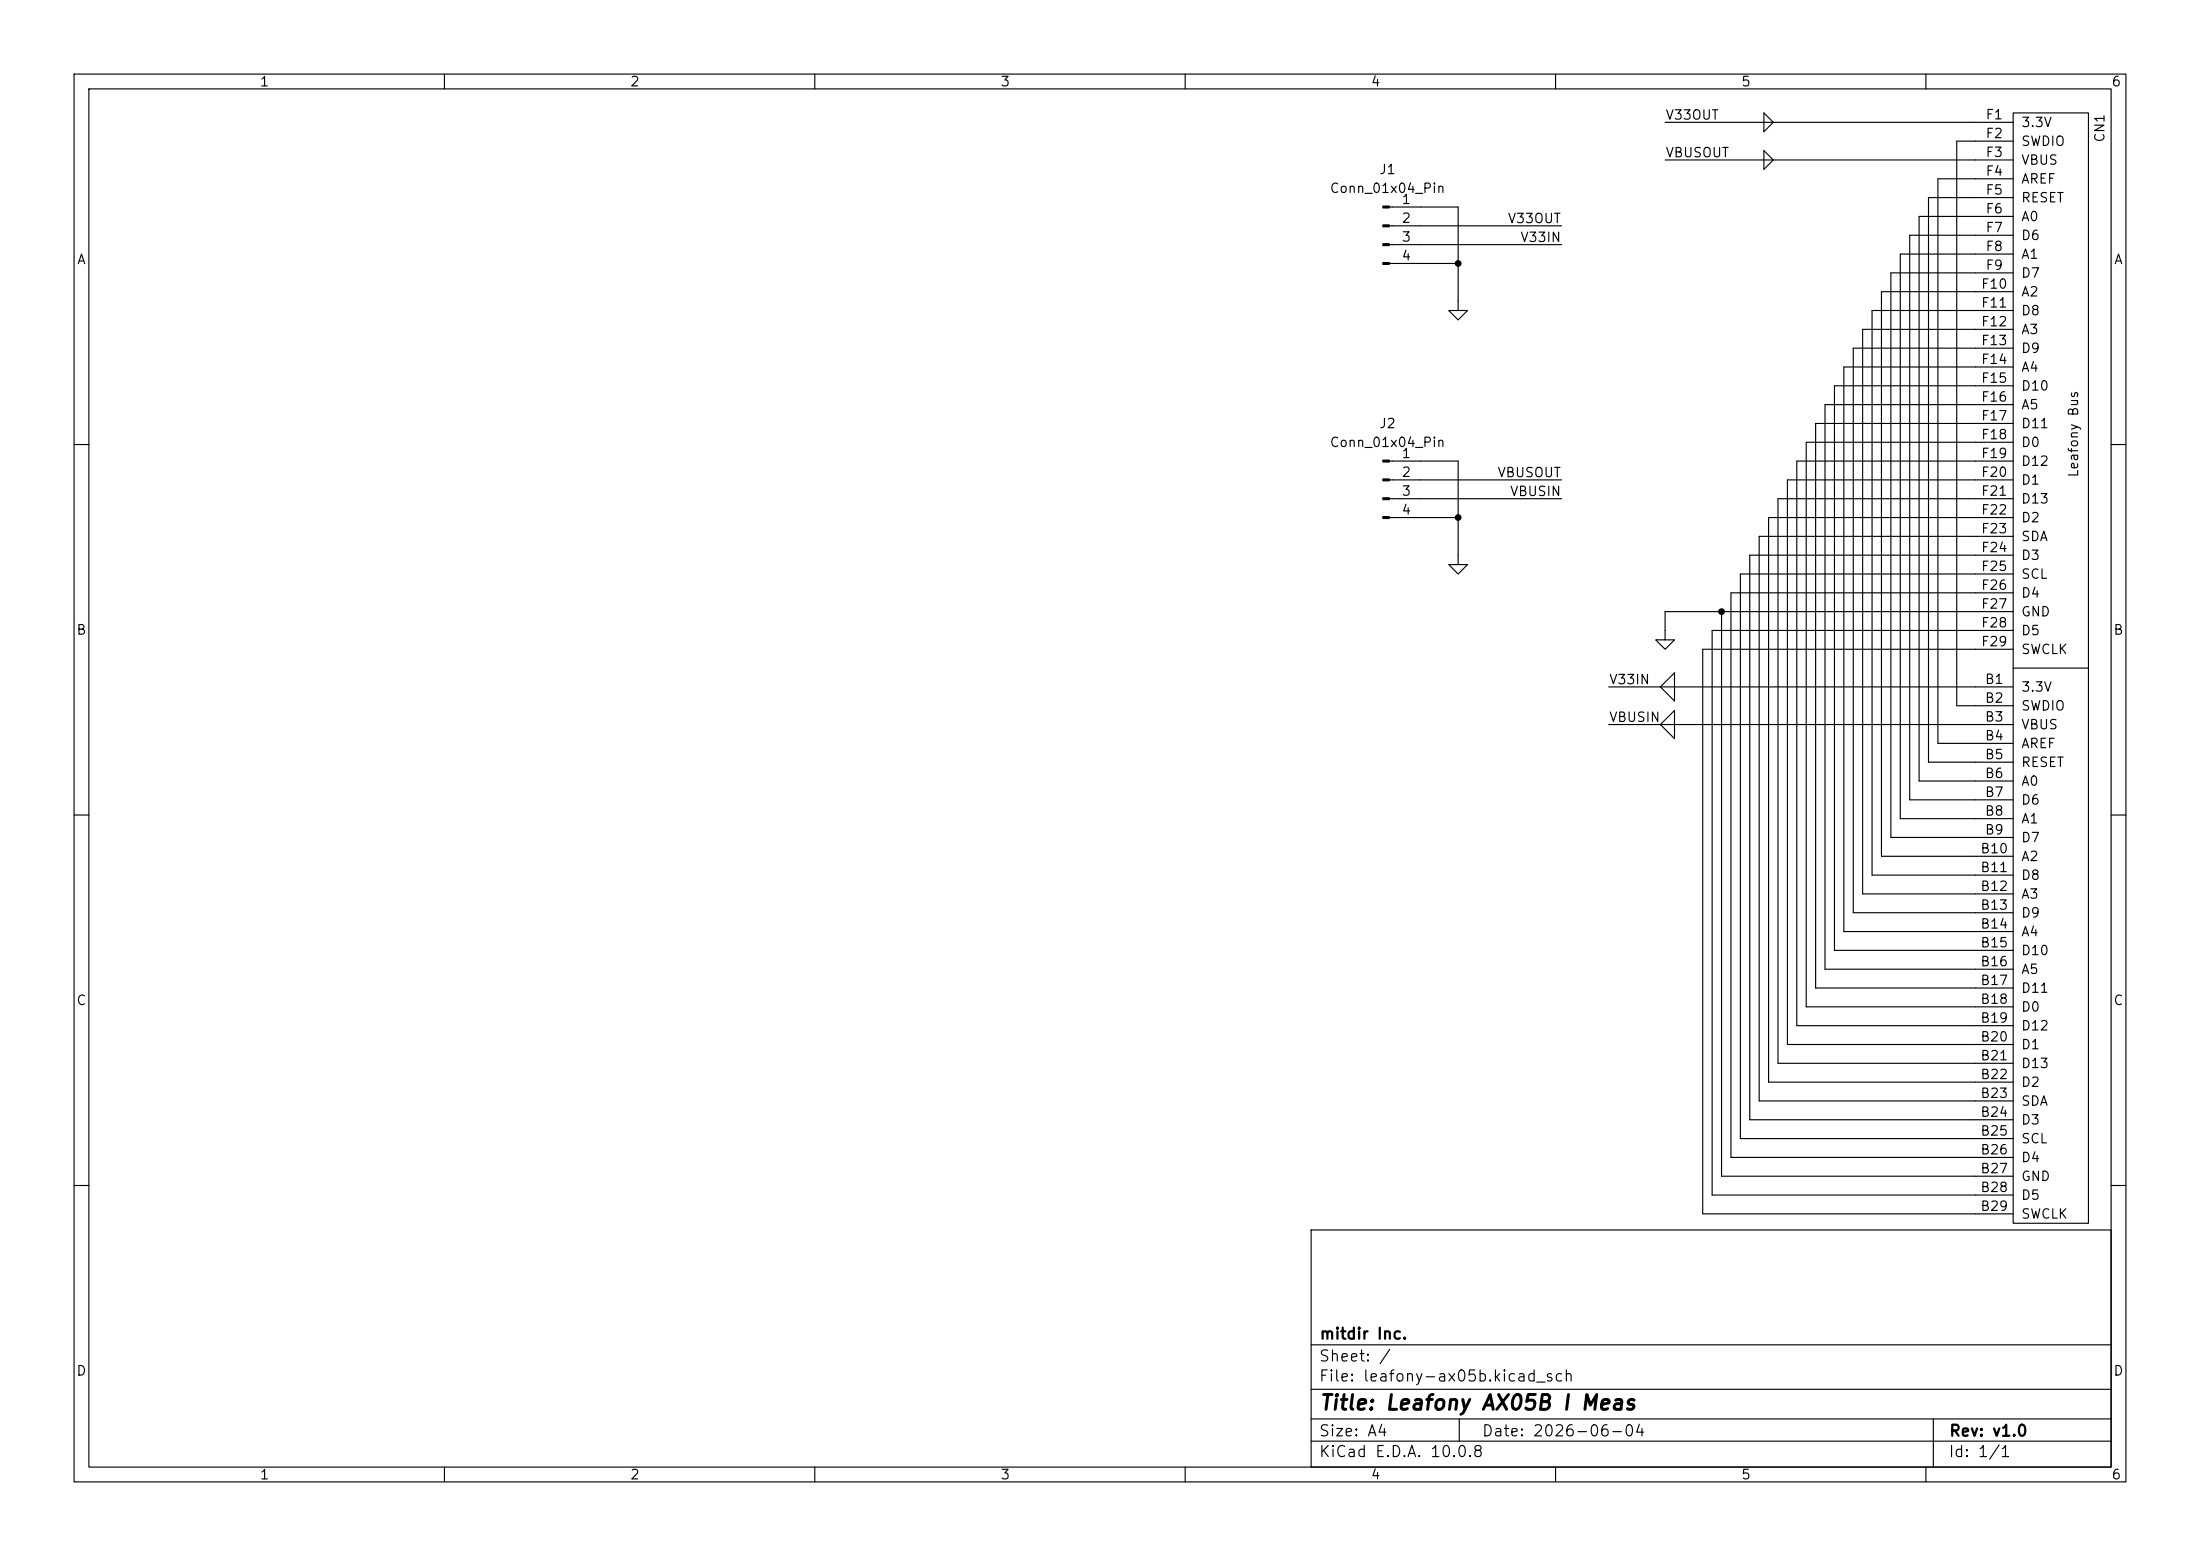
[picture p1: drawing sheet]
(kicad_sch
 (version 20260306)
 (generator "eeschema")
 (generator_version "10.0")
 (paper "A4")
 (title_block
  (title "Leafony AX05B I Meas")
  (date "2026-06-04")
  (rev "v1.0")
  (company "mitdir Inc."))
 (lib_symbols
  (symbol "Connector:Conn_01x04_Pin"
   (pin_names
    (offset 1.016) (hide yes)) (exclude_from_sim no) (in_bom yes) (on_board yes)
   (in_pos_files yes)
   (duplicate_pin_numbers_are_jumpers no)
   (property "Reference" "J" (at 0 5.08 0) (show_name no) (do_not_autoplace no) (effects (font (size 1.27 1.27))))
   (property "Value" "Conn_01x04_Pin" (at 0 -7.62 0) (show_name no) (do_not_autoplace no) (effects (font (size 1.27 1.27))))
   (property "Footprint" "" (at 0 0 0) (show_name no) (do_not_autoplace no) (hide yes) (effects (font (size 1.27 1.27))))
   (property "Datasheet" "" (at 0 0 0) (show_name no) (do_not_autoplace no) (hide yes) (effects (font (size 1.27 1.27))))
   (property "Description" "Generic connector, single row, 01x04, script generated" (at 0 0 0) (show_name no) (do_not_autoplace no) (hide yes) (effects (font (size 1.27 1.27))))
   (property "ki_locked" "" (at 0 0 0) (show_name no) (do_not_autoplace no) (effects (font (size 1.27 1.27))))
   (symbol "Conn_01x04_Pin_1_1"
    (rectangle (start 0.8636 2.667) (end 0 2.413) (stroke (width 0.1524) (type default)) (fill (type outline)))
    (rectangle (start 0.8636 0.127) (end 0 -0.127) (stroke (width 0.1524) (type default)) (fill (type outline)))
    (rectangle (start 0.8636 -2.413) (end 0 -2.667) (stroke (width 0.1524) (type default)) (fill (type outline)))
    (rectangle (start 0.8636 -4.953) (end 0 -5.207) (stroke (width 0.1524) (type default)) (fill (type outline)))
    (polyline (pts (xy 1.27 2.54) (xy 0.8636 2.54)) (stroke (width 0.1524) (type default)) (fill (type none)))
    (polyline (pts (xy 1.27 0) (xy 0.8636 0)) (stroke (width 0.1524) (type default)) (fill (type none)))
    (polyline (pts (xy 1.27 -2.54) (xy 0.8636 -2.54)) (stroke (width 0.1524) (type default)) (fill (type none)))
    (polyline (pts (xy 1.27 -5.08) (xy 0.8636 -5.08)) (stroke (width 0.1524) (type default)) (fill (type none)))
    (pin passive line (at 5.08 2.54 180) (length 3.81) (name "Pin_1" (effects (font (size 1.27 1.27)))) (number "1" (effects (font (size 1.27 1.27)))))
    (pin passive line (at 5.08 0 180) (length 3.81) (name "Pin_2" (effects (font (size 1.27 1.27)))) (number "2" (effects (font (size 1.27 1.27)))))
    (pin passive line (at 5.08 -2.54 180) (length 3.81) (name "Pin_3" (effects (font (size 1.27 1.27)))) (number "3" (effects (font (size 1.27 1.27)))))
    (pin passive line (at 5.08 -5.08 180) (length 3.81) (name "Pin_4" (effects (font (size 1.27 1.27)))) (number "4" (effects (font (size 1.27 1.27))))))
   (embedded_fonts no))
  (symbol "Leafony:Leafony Bus"
   (pin_names
    (offset 1.016)) (exclude_from_sim no) (in_bom yes) (on_board yes)
   (in_pos_files yes)
   (duplicate_pin_numbers_are_jumpers no)
   (property "Reference" "CN" (at 10.16 5.08 0) (show_name no) (do_not_autoplace no) (effects (font (size 1.27 1.27))))
   (property "Value" "Leafony Bus" (at 10.16 2.54 0) (show_name no) (do_not_autoplace no) (effects (font (size 1.27 1.27))))
   (property "Footprint" "Leafony:CN_F29_B29" (at 10.16 7.62 0) (show_name no) (do_not_autoplace no) (hide yes) (effects (font (size 1.27 1.27))))
   (property "Datasheet" "" (at 0 0 0) (show_name no) (do_not_autoplace no) (hide yes) (effects (font (size 1.27 1.27))))
   (property "Description" "Leafony Interface" (at 0 0 0) (show_name no) (do_not_autoplace no) (hide yes) (effects (font (size 1.27 1.27))))
   (symbol "Leafony Bus_0_1"
    (rectangle (start 5.08 1.27) (end 15.24 -148.59) (stroke (width 0) (type default)) (fill (type background)))
    (polyline (pts (xy 5.08 -73.66) (xy 15.24 -73.66)) (stroke (width 0) (type default)) (fill (type none))))
   (symbol "Leafony Bus_1_1"
    (pin passive line (at 0 -76.2 0) (length 5.08) (name "3.3V" (effects (font (size 1.27 1.27)))) (number "B1" (effects (font (size 1.27 1.27)))))
    (pin passive line (at 0 -78.74 0) (length 5.08) (name "SWDIO" (effects (font (size 1.27 1.27)))) (number "B2" (effects (font (size 1.27 1.27)))))
    (pin passive line (at 0 -81.28 0) (length 5.08) (name "VBUS" (effects (font (size 1.27 1.27)))) (number "B3" (effects (font (size 1.27 1.27)))))
    (pin passive line (at 0 -83.82 0) (length 5.08) (name "AREF" (effects (font (size 1.27 1.27)))) (number "B4" (effects (font (size 1.27 1.27)))))
    (pin passive line (at 0 -86.36 0) (length 5.08) (name "RESET" (effects (font (size 1.27 1.27)))) (number "B5" (effects (font (size 1.27 1.27)))))
    (pin passive line (at 0 -88.9 0) (length 5.08) (name "A0" (effects (font (size 1.27 1.27)))) (number "B6" (effects (font (size 1.27 1.27)))))
    (pin passive line (at 0 -91.44 0) (length 5.08) (name "D6" (effects (font (size 1.27 1.27)))) (number "B7" (effects (font (size 1.27 1.27)))))
    (pin passive line (at 0 -93.98 0) (length 5.08) (name "A1" (effects (font (size 1.27 1.27)))) (number "B8" (effects (font (size 1.27 1.27)))))
    (pin passive line (at 0 -96.52 0) (length 5.08) (name "D7" (effects (font (size 1.27 1.27)))) (number "B9" (effects (font (size 1.27 1.27)))))
    (pin passive line (at 0 -99.06 0) (length 5.08) (name "A2" (effects (font (size 1.27 1.27)))) (number "B10" (effects (font (size 1.27 1.27)))))
    (pin passive line (at 0 -101.6 0) (length 5.08) (name "D8" (effects (font (size 1.27 1.27)))) (number "B11" (effects (font (size 1.27 1.27)))))
    (pin passive line (at 0 -104.14 0) (length 5.08) (name "A3" (effects (font (size 1.27 1.27)))) (number "B12" (effects (font (size 1.27 1.27)))))
    (pin passive line (at 0 -106.68 0) (length 5.08) (name "D9" (effects (font (size 1.27 1.27)))) (number "B13" (effects (font (size 1.27 1.27)))))
    (pin passive line (at 0 -109.22 0) (length 5.08) (name "A4" (effects (font (size 1.27 1.27)))) (number "B14" (effects (font (size 1.27 1.27)))))
    (pin passive line (at 0 -111.76 0) (length 5.08) (name "D10" (effects (font (size 1.27 1.27)))) (number "B15" (effects (font (size 1.27 1.27)))))
    (pin passive line (at 0 -114.3 0) (length 5.08) (name "A5" (effects (font (size 1.27 1.27)))) (number "B16" (effects (font (size 1.27 1.27)))))
    (pin passive line (at 0 -116.84 0) (length 5.08) (name "D11" (effects (font (size 1.27 1.27)))) (number "B17" (effects (font (size 1.27 1.27)))))
    (pin passive line (at 0 -119.38 0) (length 5.08) (name "D0" (effects (font (size 1.27 1.27)))) (number "B18" (effects (font (size 1.27 1.27)))))
    (pin passive line (at 0 -121.92 0) (length 5.08) (name "D12" (effects (font (size 1.27 1.27)))) (number "B19" (effects (font (size 1.27 1.27)))))
    (pin passive line (at 0 -124.46 0) (length 5.08) (name "D1" (effects (font (size 1.27 1.27)))) (number "B20" (effects (font (size 1.27 1.27)))))
    (pin passive line (at 0 -127 0) (length 5.08) (name "D13" (effects (font (size 1.27 1.27)))) (number "B21" (effects (font (size 1.27 1.27)))))
    (pin passive line (at 0 -129.54 0) (length 5.08) (name "D2" (effects (font (size 1.27 1.27)))) (number "B22" (effects (font (size 1.27 1.27)))))
    (pin passive line (at 0 -132.08 0) (length 5.08) (name "SDA" (effects (font (size 1.27 1.27)))) (number "B23" (effects (font (size 1.27 1.27)))))
    (pin passive line (at 0 -134.62 0) (length 5.08) (name "D3" (effects (font (size 1.27 1.27)))) (number "B24" (effects (font (size 1.27 1.27)))))
    (pin passive line (at 0 -137.16 0) (length 5.08) (name "SCL" (effects (font (size 1.27 1.27)))) (number "B25" (effects (font (size 1.27 1.27)))))
    (pin passive line (at 0 -139.7 0) (length 5.08) (name "D4" (effects (font (size 1.27 1.27)))) (number "B26" (effects (font (size 1.27 1.27)))))
    (pin passive line (at 0 -142.24 0) (length 5.08) (name "GND" (effects (font (size 1.27 1.27)))) (number "B27" (effects (font (size 1.27 1.27)))))
    (pin passive line (at 0 -144.78 0) (length 5.08) (name "D5" (effects (font (size 1.27 1.27)))) (number "B28" (effects (font (size 1.27 1.27)))))
    (pin passive line (at 0 -147.32 0) (length 5.08) (name "SWCLK" (effects (font (size 1.27 1.27)))) (number "B29" (effects (font (size 1.27 1.27)))))
    (pin passive line (at 0 0 0) (length 5.08) (name "3.3V" (effects (font (size 1.27 1.27)))) (number "F1" (effects (font (size 1.27 1.27)))))
    (pin passive line (at 0 -2.54 0) (length 5.08) (name "SWDIO" (effects (font (size 1.27 1.27)))) (number "F2" (effects (font (size 1.27 1.27)))))
    (pin passive line (at 0 -5.08 0) (length 5.08) (name "VBUS" (effects (font (size 1.27 1.27)))) (number "F3" (effects (font (size 1.27 1.27)))))
    (pin passive line (at 0 -7.62 0) (length 5.08) (name "AREF" (effects (font (size 1.27 1.27)))) (number "F4" (effects (font (size 1.27 1.27)))))
    (pin passive line (at 0 -10.16 0) (length 5.08) (name "RESET" (effects (font (size 1.27 1.27)))) (number "F5" (effects (font (size 1.27 1.27)))))
    (pin passive line (at 0 -12.7 0) (length 5.08) (name "A0" (effects (font (size 1.27 1.27)))) (number "F6" (effects (font (size 1.27 1.27)))))
    (pin passive line (at 0 -15.24 0) (length 5.08) (name "D6" (effects (font (size 1.27 1.27)))) (number "F7" (effects (font (size 1.27 1.27)))))
    (pin passive line (at 0 -17.78 0) (length 5.08) (name "A1" (effects (font (size 1.27 1.27)))) (number "F8" (effects (font (size 1.27 1.27)))))
    (pin passive line (at 0 -20.32 0) (length 5.08) (name "D7" (effects (font (size 1.27 1.27)))) (number "F9" (effects (font (size 1.27 1.27)))))
    (pin passive line (at 0 -22.86 0) (length 5.08) (name "A2" (effects (font (size 1.27 1.27)))) (number "F10" (effects (font (size 1.27 1.27)))))
    (pin passive line (at 0 -25.4 0) (length 5.08) (name "D8" (effects (font (size 1.27 1.27)))) (number "F11" (effects (font (size 1.27 1.27)))))
    (pin passive line (at 0 -27.94 0) (length 5.08) (name "A3" (effects (font (size 1.27 1.27)))) (number "F12" (effects (font (size 1.27 1.27)))))
    (pin passive line (at 0 -30.48 0) (length 5.08) (name "D9" (effects (font (size 1.27 1.27)))) (number "F13" (effects (font (size 1.27 1.27)))))
    (pin passive line (at 0 -33.02 0) (length 5.08) (name "A4" (effects (font (size 1.27 1.27)))) (number "F14" (effects (font (size 1.27 1.27)))))
    (pin passive line (at 0 -35.56 0) (length 5.08) (name "D10" (effects (font (size 1.27 1.27)))) (number "F15" (effects (font (size 1.27 1.27)))))
    (pin passive line (at 0 -38.1 0) (length 5.08) (name "A5" (effects (font (size 1.27 1.27)))) (number "F16" (effects (font (size 1.27 1.27)))))
    (pin passive line (at 0 -40.64 0) (length 5.08) (name "D11" (effects (font (size 1.27 1.27)))) (number "F17" (effects (font (size 1.27 1.27)))))
    (pin passive line (at 0 -43.18 0) (length 5.08) (name "D0" (effects (font (size 1.27 1.27)))) (number "F18" (effects (font (size 1.27 1.27)))))
    (pin passive line (at 0 -45.72 0) (length 5.08) (name "D12" (effects (font (size 1.27 1.27)))) (number "F19" (effects (font (size 1.27 1.27)))))
    (pin passive line (at 0 -48.26 0) (length 5.08) (name "D1" (effects (font (size 1.27 1.27)))) (number "F20" (effects (font (size 1.27 1.27)))))
    (pin passive line (at 0 -50.8 0) (length 5.08) (name "D13" (effects (font (size 1.27 1.27)))) (number "F21" (effects (font (size 1.27 1.27)))))
    (pin passive line (at 0 -53.34 0) (length 5.08) (name "D2" (effects (font (size 1.27 1.27)))) (number "F22" (effects (font (size 1.27 1.27)))))
    (pin passive line (at 0 -55.88 0) (length 5.08) (name "SDA" (effects (font (size 1.27 1.27)))) (number "F23" (effects (font (size 1.27 1.27)))))
    (pin passive line (at 0 -58.42 0) (length 5.08) (name "D3" (effects (font (size 1.27 1.27)))) (number "F24" (effects (font (size 1.27 1.27)))))
    (pin passive line (at 0 -60.96 0) (length 5.08) (name "SCL" (effects (font (size 1.27 1.27)))) (number "F25" (effects (font (size 1.27 1.27)))))
    (pin passive line (at 0 -63.5 0) (length 5.08) (name "D4" (effects (font (size 1.27 1.27)))) (number "F26" (effects (font (size 1.27 1.27)))))
    (pin passive line (at 0 -66.04 0) (length 5.08) (name "GND" (effects (font (size 1.27 1.27)))) (number "F27" (effects (font (size 1.27 1.27)))))
    (pin passive line (at 0 -68.58 0) (length 5.08) (name "D5" (effects (font (size 1.27 1.27)))) (number "F28" (effects (font (size 1.27 1.27)))))
    (pin passive line (at 0 -71.12 0) (length 5.08) (name "SWCLK" (effects (font (size 1.27 1.27)))) (number "F29" (effects (font (size 1.27 1.27))))))
   (embedded_fonts no))
  (symbol "power:GND"
   (power global)
   (pin_names
    (offset 0)) (exclude_from_sim no) (in_bom yes) (on_board yes)
   (in_pos_files yes)
   (duplicate_pin_numbers_are_jumpers no)
   (property "Reference" "#PWR" (at 0 -6.35 0) (show_name no) (do_not_autoplace no) (hide yes) (effects (font (size 1.27 1.27))))
   (property "Value" "GND" (at 0 -3.81 0) (show_name no) (do_not_autoplace no) (effects (font (size 1.27 1.27))))
   (property "Footprint" "" (at 0 0 0) (show_name no) (do_not_autoplace no) (hide yes) (effects (font (size 1.27 1.27))))
   (property "Datasheet" "" (at 0 0 0) (show_name no) (do_not_autoplace no) (hide yes) (effects (font (size 1.27 1.27))))
   (property "Description" "Power symbol creates a global label with name \"GND\" , ground" (at 0 0 0) (show_name no) (do_not_autoplace no) (hide yes) (effects (font (size 1.27 1.27))))
   (symbol "GND_0_1"
    (polyline (pts (xy 0 0) (xy 0 -1.27) (xy 1.27 -1.27) (xy 0 -2.54) (xy -1.27 -1.27) (xy 0 -1.27)) (stroke (width 0) (type default)) (fill (type none))))
   (symbol "GND_1_1"
    (pin power_in line (at 0 0 270) (length 0) (hide yes) (name "GND" (effects (font (size 1.27 1.27)))) (number "1" (effects (font (size 1.27 1.27))))))
   (embedded_fonts no)))
 (junction
  (at 232.41 82.55)
  (diameter 0)
  (color 0 0 0 0))
 (junction
  (at 196.85 35.56)
  (diameter 0)
  (color 0 0 0 0))
 (junction
  (at 196.85 69.85)
  (diameter 0)
  (color 0 0 0 0))
 (wire
  (pts (xy 264.16 95.25) (xy 264.16 19.05))
  (stroke (width 0) (type default)))
 (wire
  (pts (xy 191.77 35.56) (xy 196.85 35.56))
  (stroke (width 0) (type default)))
 (polyline
  (pts (xy 224.155 92.71) (xy 226.06 94.615))
  (stroke (width 0) (type default)))
 (wire
  (pts (xy 266.7 31.75) (xy 257.81 31.75))
  (stroke (width 0) (type default)))
 (wire
  (pts (xy 254 39.37) (xy 254 115.57))
  (stroke (width 0) (type default)))
 (wire
  (pts (xy 266.7 158.75) (xy 232.41 158.75))
  (stroke (width 0) (type default)))
 (wire
  (pts (xy 264.16 95.25) (xy 266.7 95.25))
  (stroke (width 0) (type default)))
 (wire
  (pts (xy 266.7 138.43) (xy 242.57 138.43))
  (stroke (width 0) (type default)))
 (wire
  (pts (xy 266.7 24.13) (xy 261.62 24.13))
  (stroke (width 0) (type default)))
 (wire
  (pts (xy 191.77 33.02) (xy 210.82 33.02))
  (stroke (width 0) (type default)))
 (wire
  (pts (xy 266.7 107.95) (xy 257.81 107.95))
  (stroke (width 0) (type default)))
 (wire
  (pts (xy 217.17 97.79) (xy 266.7 97.79))
  (stroke (width 0) (type default)))
 (polyline
  (pts (xy 226.06 90.805) (xy 226.06 94.615))
  (stroke (width 0) (type default)))
 (wire
  (pts (xy 266.7 80.01) (xy 233.68 80.01))
  (stroke (width 0) (type default)))
 (wire
  (pts (xy 266.7 118.11) (xy 252.73 118.11))
  (stroke (width 0) (type default)))
 (wire
  (pts (xy 224.79 16.51) (xy 266.7 16.51))
  (stroke (width 0) (type default)))
 (polyline
  (pts (xy 238.125 17.78) (xy 239.395 16.51))
  (stroke (width 0) (type default)))
 (wire
  (pts (xy 247.65 128.27) (xy 247.65 52.07))
  (stroke (width 0) (type default)))
 (wire
  (pts (xy 266.7 128.27) (xy 247.65 128.27))
  (stroke (width 0) (type default)))
 (wire
  (pts (xy 260.35 102.87) (xy 260.35 26.67))
  (stroke (width 0) (type default)))
 (wire
  (pts (xy 191.77 62.23) (xy 196.85 62.23))
  (stroke (width 0) (type default)))
 (wire
  (pts (xy 266.7 19.05) (xy 264.16 19.05))
  (stroke (width 0) (type default)))
 (wire
  (pts (xy 240.03 143.51) (xy 240.03 67.31))
  (stroke (width 0) (type default)))
 (wire
  (pts (xy 266.7 153.67) (xy 234.95 153.67))
  (stroke (width 0) (type default)))
 (wire
  (pts (xy 224.79 82.55) (xy 232.41 82.55))
  (stroke (width 0) (type default)))
 (wire
  (pts (xy 266.7 57.15) (xy 245.11 57.15))
  (stroke (width 0) (type default)))
 (wire
  (pts (xy 266.7 105.41) (xy 259.08 105.41))
  (stroke (width 0) (type default)))
 (wire
  (pts (xy 266.7 52.07) (xy 247.65 52.07))
  (stroke (width 0) (type default)))
 (wire
  (pts (xy 251.46 120.65) (xy 251.46 44.45))
  (stroke (width 0) (type default)))
 (wire
  (pts (xy 266.7 146.05) (xy 238.76 146.05))
  (stroke (width 0) (type default)))
 (polyline
  (pts (xy 238.125 15.24) (xy 238.125 17.78))
  (stroke (width 0) (type default)))
 (wire
  (pts (xy 266.7 44.45) (xy 251.46 44.45))
  (stroke (width 0) (type default)))
 (wire
  (pts (xy 266.7 69.85) (xy 238.76 69.85))
  (stroke (width 0) (type default)))
 (wire
  (pts (xy 266.7 161.29) (xy 231.14 161.29))
  (stroke (width 0) (type default)))
 (polyline
  (pts (xy 226.06 95.885) (xy 226.06 99.695))
  (stroke (width 0) (type default)))
 (wire
  (pts (xy 266.7 49.53) (xy 248.92 49.53))
  (stroke (width 0) (type default)))
 (wire
  (pts (xy 266.7 46.99) (xy 250.19 46.99))
  (stroke (width 0) (type default)))
 (wire
  (pts (xy 266.7 36.83) (xy 255.27 36.83))
  (stroke (width 0) (type default)))
 (polyline
  (pts (xy 239.395 16.51) (xy 238.125 15.24))
  (stroke (width 0) (type default)))
 (wire
  (pts (xy 266.7 113.03) (xy 255.27 113.03))
  (stroke (width 0) (type default)))
 (wire
  (pts (xy 266.7 110.49) (xy 256.54 110.49))
  (stroke (width 0) (type default)))
 (wire
  (pts (xy 229.87 87.63) (xy 229.87 163.83))
  (stroke (width 0) (type default)))
 (wire
  (pts (xy 266.7 74.93) (xy 236.22 74.93))
  (stroke (width 0) (type default)))
 (wire
  (pts (xy 266.7 67.31) (xy 240.03 67.31))
  (stroke (width 0) (type default)))
 (wire
  (pts (xy 266.7 135.89) (xy 243.84 135.89))
  (stroke (width 0) (type default)))
 (polyline
  (pts (xy 224.155 92.71) (xy 226.06 90.805))
  (stroke (width 0) (type default)))
 (wire
  (pts (xy 261.62 100.33) (xy 261.62 24.13))
  (stroke (width 0) (type default)))
 (wire
  (pts (xy 254 39.37) (xy 266.7 39.37))
  (stroke (width 0) (type default)))
 (wire
  (pts (xy 217.17 92.71) (xy 266.7 92.71))
  (stroke (width 0) (type default)))
 (wire
  (pts (xy 191.77 27.94) (xy 196.85 27.94))
  (stroke (width 0) (type default)))
 (wire
  (pts (xy 238.76 146.05) (xy 238.76 69.85))
  (stroke (width 0) (type default)))
 (wire
  (pts (xy 191.77 69.85) (xy 196.85 69.85))
  (stroke (width 0) (type default)))
 (wire
  (pts (xy 266.7 34.29) (xy 256.54 34.29))
  (stroke (width 0) (type default)))
 (wire
  (pts (xy 224.79 82.55) (xy 224.79 85.09))
  (stroke (width 0) (type default)))
 (wire
  (pts (xy 266.7 77.47) (xy 234.95 77.47))
  (stroke (width 0) (type default)))
 (wire
  (pts (xy 233.68 156.21) (xy 233.68 80.01))
  (stroke (width 0) (type default)))
 (wire
  (pts (xy 248.92 125.73) (xy 248.92 49.53))
  (stroke (width 0) (type default)))
 (wire
  (pts (xy 254 115.57) (xy 266.7 115.57))
  (stroke (width 0) (type default)))
 (wire
  (pts (xy 266.7 120.65) (xy 251.46 120.65))
  (stroke (width 0) (type default)))
 (wire
  (pts (xy 266.7 29.21) (xy 259.08 29.21))
  (stroke (width 0) (type default)))
 (wire
  (pts (xy 191.77 30.48) (xy 210.82 30.48))
  (stroke (width 0) (type default)))
 (wire
  (pts (xy 266.7 156.21) (xy 233.68 156.21))
  (stroke (width 0) (type default)))
 (wire
  (pts (xy 266.7 148.59) (xy 237.49 148.59))
  (stroke (width 0) (type default)))
 (wire
  (pts (xy 232.41 158.75) (xy 232.41 82.55))
  (stroke (width 0) (type default)))
 (wire
  (pts (xy 266.7 123.19) (xy 250.19 123.19))
  (stroke (width 0) (type default)))
 (wire
  (pts (xy 196.85 62.23) (xy 196.85 69.85))
  (stroke (width 0) (type default)))
 (wire
  (pts (xy 266.7 130.81) (xy 246.38 130.81))
  (stroke (width 0) (type default)))
 (polyline
  (pts (xy 238.125 20.32) (xy 238.125 22.86))
  (stroke (width 0) (type default)))
 (wire
  (pts (xy 224.79 21.59) (xy 266.7 21.59))
  (stroke (width 0) (type default)))
 (polyline
  (pts (xy 238.125 20.32) (xy 239.395 21.59))
  (stroke (width 0) (type default)))
 (wire
  (pts (xy 266.7 102.87) (xy 260.35 102.87))
  (stroke (width 0) (type default)))
 (wire
  (pts (xy 266.7 62.23) (xy 242.57 62.23))
  (stroke (width 0) (type default)))
 (wire
  (pts (xy 266.7 72.39) (xy 237.49 72.39))
  (stroke (width 0) (type default)))
 (wire
  (pts (xy 259.08 105.41) (xy 259.08 29.21))
  (stroke (width 0) (type default)))
 (wire
  (pts (xy 231.14 85.09) (xy 266.7 85.09))
  (stroke (width 0) (type default)))
 (wire
  (pts (xy 255.27 113.03) (xy 255.27 36.83))
  (stroke (width 0) (type default)))
 (wire
  (pts (xy 266.7 41.91) (xy 252.73 41.91))
  (stroke (width 0) (type default)))
 (wire
  (pts (xy 196.85 69.85) (xy 196.85 74.93))
  (stroke (width 0) (type default)))
 (wire
  (pts (xy 266.7 59.69) (xy 243.84 59.69))
  (stroke (width 0) (type default)))
 (wire
  (pts (xy 266.7 54.61) (xy 246.38 54.61))
  (stroke (width 0) (type default)))
 (wire
  (pts (xy 256.54 110.49) (xy 256.54 34.29))
  (stroke (width 0) (type default)))
 (wire
  (pts (xy 237.49 148.59) (xy 237.49 72.39))
  (stroke (width 0) (type default)))
 (wire
  (pts (xy 266.7 64.77) (xy 241.3 64.77))
  (stroke (width 0) (type default)))
 (wire
  (pts (xy 243.84 135.89) (xy 243.84 59.69))
  (stroke (width 0) (type default)))
 (wire
  (pts (xy 196.85 35.56) (xy 196.85 40.64))
  (stroke (width 0) (type default)))
 (wire
  (pts (xy 266.7 26.67) (xy 260.35 26.67))
  (stroke (width 0) (type default)))
 (wire
  (pts (xy 266.7 82.55) (xy 232.41 82.55))
  (stroke (width 0) (type default)))
 (wire
  (pts (xy 266.7 100.33) (xy 261.62 100.33))
  (stroke (width 0) (type default)))
 (wire
  (pts (xy 266.7 125.73) (xy 248.92 125.73))
  (stroke (width 0) (type default)))
 (wire
  (pts (xy 266.7 133.35) (xy 245.11 133.35))
  (stroke (width 0) (type default)))
 (wire
  (pts (xy 246.38 130.81) (xy 246.38 54.61))
  (stroke (width 0) (type default)))
 (wire
  (pts (xy 245.11 133.35) (xy 245.11 57.15))
  (stroke (width 0) (type default)))
 (polyline
  (pts (xy 224.155 97.79) (xy 226.06 95.885))
  (stroke (width 0) (type default)))
 (wire
  (pts (xy 191.77 67.31) (xy 210.82 67.31))
  (stroke (width 0) (type default)))
 (wire
  (pts (xy 229.87 87.63) (xy 266.7 87.63))
  (stroke (width 0) (type default)))
 (wire
  (pts (xy 250.19 123.19) (xy 250.19 46.99))
  (stroke (width 0) (type default)))
 (wire
  (pts (xy 234.95 153.67) (xy 234.95 77.47))
  (stroke (width 0) (type default)))
 (wire
  (pts (xy 236.22 151.13) (xy 236.22 74.93))
  (stroke (width 0) (type default)))
 (wire
  (pts (xy 252.73 118.11) (xy 252.73 41.91))
  (stroke (width 0) (type default)))
 (wire
  (pts (xy 266.7 151.13) (xy 236.22 151.13))
  (stroke (width 0) (type default)))
 (wire
  (pts (xy 241.3 140.97) (xy 241.3 64.77))
  (stroke (width 0) (type default)))
 (wire
  (pts (xy 231.14 85.09) (xy 231.14 161.29))
  (stroke (width 0) (type default)))
 (polyline
  (pts (xy 238.125 22.86) (xy 239.395 21.59))
  (stroke (width 0) (type default)))
 (wire
  (pts (xy 191.77 64.77) (xy 210.82 64.77))
  (stroke (width 0) (type default)))
 (wire
  (pts (xy 257.81 107.95) (xy 257.81 31.75))
  (stroke (width 0) (type default)))
 (wire
  (pts (xy 242.57 138.43) (xy 242.57 62.23))
  (stroke (width 0) (type default)))
 (wire
  (pts (xy 196.85 27.94) (xy 196.85 35.56))
  (stroke (width 0) (type default)))
 (wire
  (pts (xy 266.7 163.83) (xy 229.87 163.83))
  (stroke (width 0) (type default)))
 (wire
  (pts (xy 266.7 140.97) (xy 241.3 140.97))
  (stroke (width 0) (type default)))
 (wire
  (pts (xy 266.7 143.51) (xy 240.03 143.51))
  (stroke (width 0) (type default)))
 (polyline
  (pts (xy 224.155 97.79) (xy 226.06 99.695))
  (stroke (width 0) (type default)))
 (label "VBUSOUT"
  (at 210.82 64.77 180)
  (effects (font (size 1.27 1.27)) (justify right bottom)))
 (label "V33IN"
  (at 217.17 92.71 0)
  (effects (font (size 1.27 1.27)) (justify left bottom)))
 (label "V33IN"
  (at 210.82 33.02 180)
  (effects (font (size 1.27 1.27)) (justify right bottom)))
 (label "VBUSOUT"
  (at 224.79 21.59 0)
  (effects (font (size 1.27 1.27)) (justify left bottom)))
 (label "V33OUT"
  (at 224.79 16.51 0)
  (effects (font (size 1.27 1.27)) (justify left bottom)))
 (label "VBUSIN"
  (at 210.82 67.31 180)
  (effects (font (size 1.27 1.27)) (justify right bottom)))
 (label "VBUSIN"
  (at 217.17 97.79 0)
  (effects (font (size 1.27 1.27)) (justify left bottom)))
 (label "V33OUT"
  (at 210.82 30.48 180)
  (effects (font (size 1.27 1.27)) (justify right bottom)))
 (symbol
  (lib_id "power:GND")
  (at 196.85 74.93 0)
  (unit 1)
  (body_style 1)
  (exclude_from_sim no)
  (in_bom yes)
  (on_board yes)
  (in_pos_files yes)
  (dnp no)
  (fields_autoplaced yes)
  (property "Reference" "#PWR012" (at 196.85 81.28 0) (hide yes) (show_name no) (do_not_autoplace no) (effects (font (size 1.27 1.27))))
  (property "Value" "GND" (at 196.85 79.3734 0) (hide yes) (show_name no) (do_not_autoplace no) (effects (font (size 1.27 1.27))))
  (property "Footprint" "" (at 196.85 74.93 0) (hide yes) (show_name no) (do_not_autoplace no) (effects (font (size 1.27 1.27))))
  (property "Datasheet" "" (at 196.85 74.93 0) (hide yes) (show_name no) (do_not_autoplace no) (effects (font (size 1.27 1.27))))
  (property "Description" "" (at 196.85 74.93 0) (hide yes) (show_name no) (do_not_autoplace no) (effects (font (size 1.27 1.27))))
  (pin "1"))
 (symbol
  (lib_id "Leafony:Leafony Bus")
  (at 266.7 16.51 0)
  (unit 1)
  (body_style 1)
  (exclude_from_sim no)
  (in_bom no)
  (on_board yes)
  (in_pos_files yes)
  (dnp no)
  (property "Reference" "CN1" (at 283.464 19.304 90) (show_name no) (do_not_autoplace no) (effects (font (size 1.27 1.27)) (justify left)))
  (property "Value" "Leafony Bus" (at 279.908 64.516 90) (show_name no) (do_not_autoplace no) (effects (font (size 1.27 1.27)) (justify left)))
  (property "Footprint" "Leafony:CN_F29_B29" (at 276.86 8.89 0) (hide yes) (show_name no) (do_not_autoplace no) (effects (font (size 1.27 1.27))))
  (property "Datasheet" "" (at 266.7 16.51 0) (hide yes) (show_name no) (do_not_autoplace no) (effects (font (size 1.27 1.27))))
  (property "Description" "" (at 266.7 16.51 0) (hide yes) (show_name no) (do_not_autoplace no) (effects (font (size 1.27 1.27))))
  (property "MPN" "" (at 266.7 16.51 0) (hide yes) (show_name no) (do_not_autoplace no) (effects (font (size 1.27 1.27))))
  (property "MANUFACTURER" "" (at 266.7 16.51 90) (hide yes) (show_name no) (do_not_autoplace no) (effects (font (size 1.27 1.27))))
  (property "MAXIMUM_PACKAGE_HEIGHT" "" (at 266.7 16.51 90) (hide yes) (show_name no) (do_not_autoplace no) (effects (font (size 1.27 1.27))))
  (property "Model No" "" (at 266.7 16.51 90) (hide yes) (show_name no) (do_not_autoplace no) (effects (font (size 1.27 1.27))))
  (property "PARTREV" "" (at 266.7 16.51 90) (hide yes) (show_name no) (do_not_autoplace no) (effects (font (size 1.27 1.27))))
  (property "STANDARD" "" (at 266.7 16.51 90) (hide yes) (show_name no) (do_not_autoplace no) (effects (font (size 1.27 1.27))))
  (property "Sim.Device" "" (at 266.7 16.51 90) (hide yes) (show_name no) (do_not_autoplace no) (effects (font (size 1.27 1.27))))
  (property "Sim.Pin" "" (at 266.7 16.51 90) (hide yes) (show_name no) (do_not_autoplace no) (effects (font (size 1.27 1.27))))
  (property "Sim.Pins" "" (at 266.7 16.51 90) (hide yes) (show_name no) (do_not_autoplace no) (effects (font (size 1.27 1.27))))
  (pin "B1")
  (pin "B10")
  (pin "B11")
  (pin "B12")
  (pin "B13")
  (pin "B14")
  (pin "B15")
  (pin "B16")
  (pin "B17")
  (pin "B18")
  (pin "B19")
  (pin "B2")
  (pin "B20")
  (pin "B21")
  (pin "B22")
  (pin "B23")
  (pin "B24")
  (pin "B25")
  (pin "B26")
  (pin "B27")
  (pin "B28")
  (pin "B29")
  (pin "B3")
  (pin "B4")
  (pin "B5")
  (pin "B6")
  (pin "B7")
  (pin "B8")
  (pin "B9")
  (pin "F1")
  (pin "F10")
  (pin "F11")
  (pin "F12")
  (pin "F13")
  (pin "F14")
  (pin "F15")
  (pin "F16")
  (pin "F17")
  (pin "F18")
  (pin "F19")
  (pin "F2")
  (pin "F20")
  (pin "F21")
  (pin "F22")
  (pin "F23")
  (pin "F24")
  (pin "F25")
  (pin "F26")
  (pin "F27")
  (pin "F28")
  (pin "F29")
  (pin "F3")
  (pin "F4")
  (pin "F5")
  (pin "F6")
  (pin "F7")
  (pin "F8")
  (pin "F9"))
 (symbol
  (lib_id "Connector:Conn_01x04_Pin")
  (at 186.69 64.77 0)
  (unit 1)
  (body_style 1)
  (exclude_from_sim no)
  (in_bom yes)
  (on_board yes)
  (in_pos_files yes)
  (dnp no)
  (fields_autoplaced yes)
  (property "Reference" "J2" (at 187.325 57.15 0) (show_name no) (do_not_autoplace no) (effects (font (size 1.27 1.27))))
  (property "Value" "Conn_01x04_Pin" (at 187.325 59.69 0) (show_name no) (do_not_autoplace no) (effects (font (size 1.27 1.27))))
  (property "Footprint" "Leafony:PinHeader_1x04_P2.54mm_Horizontal" (at 186.69 64.77 0) (hide yes) (show_name no) (do_not_autoplace no) (effects (font (size 1.27 1.27))))
  (property "Datasheet" "" (at 186.69 64.77 0) (hide yes) (show_name no) (do_not_autoplace no) (effects (font (size 1.27 1.27))))
  (property "Description" "Generic connector, single row, 01x04, script generated" (at 186.69 64.77 0) (hide yes) (show_name no) (do_not_autoplace no) (effects (font (size 1.27 1.27))))
  (property "MANUFACTURER" "" (at 186.69 64.77 0) (hide yes) (show_name no) (do_not_autoplace no) (effects (font (size 1.27 1.27))))
  (property "MAXIMUM_PACKAGE_HEIGHT" "" (at 186.69 64.77 0) (hide yes) (show_name no) (do_not_autoplace no) (effects (font (size 1.27 1.27))))
  (property "Model No" "" (at 186.69 64.77 0) (hide yes) (show_name no) (do_not_autoplace no) (effects (font (size 1.27 1.27))))
  (property "PARTREV" "" (at 186.69 64.77 0) (hide yes) (show_name no) (do_not_autoplace no) (effects (font (size 1.27 1.27))))
  (property "STANDARD" "" (at 186.69 64.77 0) (hide yes) (show_name no) (do_not_autoplace no) (effects (font (size 1.27 1.27))))
  (property "Sim.Device" "" (at 186.69 64.77 0) (hide yes) (show_name no) (do_not_autoplace no) (effects (font (size 1.27 1.27))))
  (property "Sim.Pin" "" (at 186.69 64.77 0) (hide yes) (show_name no) (do_not_autoplace no) (effects (font (size 1.27 1.27))))
  (property "Sim.Pins" "" (at 186.69 64.77 0) (hide yes) (show_name no) (do_not_autoplace no) (effects (font (size 1.27 1.27))))
  (pin "1")
  (pin "2")
  (pin "3")
  (pin "4"))
 (symbol
  (lib_id "power:GND")
  (at 196.85 40.64 0)
  (unit 1)
  (body_style 1)
  (exclude_from_sim no)
  (in_bom yes)
  (on_board yes)
  (in_pos_files yes)
  (dnp no)
  (fields_autoplaced yes)
  (property "Reference" "#PWR011" (at 196.85 46.99 0) (hide yes) (show_name no) (do_not_autoplace no) (effects (font (size 1.27 1.27))))
  (property "Value" "GND" (at 196.85 45.0834 0) (hide yes) (show_name no) (do_not_autoplace no) (effects (font (size 1.27 1.27))))
  (property "Footprint" "" (at 196.85 40.64 0) (hide yes) (show_name no) (do_not_autoplace no) (effects (font (size 1.27 1.27))))
  (property "Datasheet" "" (at 196.85 40.64 0) (hide yes) (show_name no) (do_not_autoplace no) (effects (font (size 1.27 1.27))))
  (property "Description" "" (at 196.85 40.64 0) (hide yes) (show_name no) (do_not_autoplace no) (effects (font (size 1.27 1.27))))
  (pin "1"))
 (symbol
  (lib_id "Connector:Conn_01x04_Pin")
  (at 186.69 30.48 0)
  (unit 1)
  (body_style 1)
  (exclude_from_sim no)
  (in_bom yes)
  (on_board yes)
  (in_pos_files yes)
  (dnp no)
  (fields_autoplaced yes)
  (property "Reference" "J1" (at 187.325 22.86 0) (show_name no) (do_not_autoplace no) (effects (font (size 1.27 1.27))))
  (property "Value" "Conn_01x04_Pin" (at 187.325 25.4 0) (show_name no) (do_not_autoplace no) (effects (font (size 1.27 1.27))))
  (property "Footprint" "Leafony:PinHeader_1x04_P2.54mm_Horizontal" (at 186.69 30.48 0) (hide yes) (show_name no) (do_not_autoplace no) (effects (font (size 1.27 1.27))))
  (property "Datasheet" "" (at 186.69 30.48 0) (hide yes) (show_name no) (do_not_autoplace no) (effects (font (size 1.27 1.27))))
  (property "Description" "Generic connector, single row, 01x04, script generated" (at 186.69 30.48 0) (hide yes) (show_name no) (do_not_autoplace no) (effects (font (size 1.27 1.27))))
  (property "MANUFACTURER" "" (at 186.69 30.48 0) (hide yes) (show_name no) (do_not_autoplace no) (effects (font (size 1.27 1.27))))
  (property "MAXIMUM_PACKAGE_HEIGHT" "" (at 186.69 30.48 0) (hide yes) (show_name no) (do_not_autoplace no) (effects (font (size 1.27 1.27))))
  (property "Model No" "" (at 186.69 30.48 0) (hide yes) (show_name no) (do_not_autoplace no) (effects (font (size 1.27 1.27))))
  (property "PARTREV" "" (at 186.69 30.48 0) (hide yes) (show_name no) (do_not_autoplace no) (effects (font (size 1.27 1.27))))
  (property "STANDARD" "" (at 186.69 30.48 0) (hide yes) (show_name no) (do_not_autoplace no) (effects (font (size 1.27 1.27))))
  (property "Sim.Device" "" (at 186.69 30.48 0) (hide yes) (show_name no) (do_not_autoplace no) (effects (font (size 1.27 1.27))))
  (property "Sim.Pin" "" (at 186.69 30.48 0) (hide yes) (show_name no) (do_not_autoplace no) (effects (font (size 1.27 1.27))))
  (property "Sim.Pins" "" (at 186.69 30.48 0) (hide yes) (show_name no) (do_not_autoplace no) (effects (font (size 1.27 1.27))))
  (pin "1")
  (pin "2")
  (pin "3")
  (pin "4"))
 (symbol
  (lib_id "power:GND")
  (at 224.79 85.09 0)
  (unit 1)
  (body_style 1)
  (exclude_from_sim no)
  (in_bom yes)
  (on_board yes)
  (in_pos_files yes)
  (dnp no)
  (fields_autoplaced yes)
  (property "Reference" "#PWR010" (at 224.79 91.44 0) (hide yes) (show_name no) (do_not_autoplace no) (effects (font (size 1.27 1.27))))
  (property "Value" "GND" (at 224.79 89.5334 0) (hide yes) (show_name no) (do_not_autoplace no) (effects (font (size 1.27 1.27))))
  (property "Footprint" "" (at 224.79 85.09 0) (hide yes) (show_name no) (do_not_autoplace no) (effects (font (size 1.27 1.27))))
  (property "Datasheet" "" (at 224.79 85.09 0) (hide yes) (show_name no) (do_not_autoplace no) (effects (font (size 1.27 1.27))))
  (property "Description" "" (at 224.79 85.09 0) (hide yes) (show_name no) (do_not_autoplace no) (effects (font (size 1.27 1.27))))
  (pin "1"))
 (sheet_instances
  (path ""
   (page "1")))
 (embedded_fonts no))
